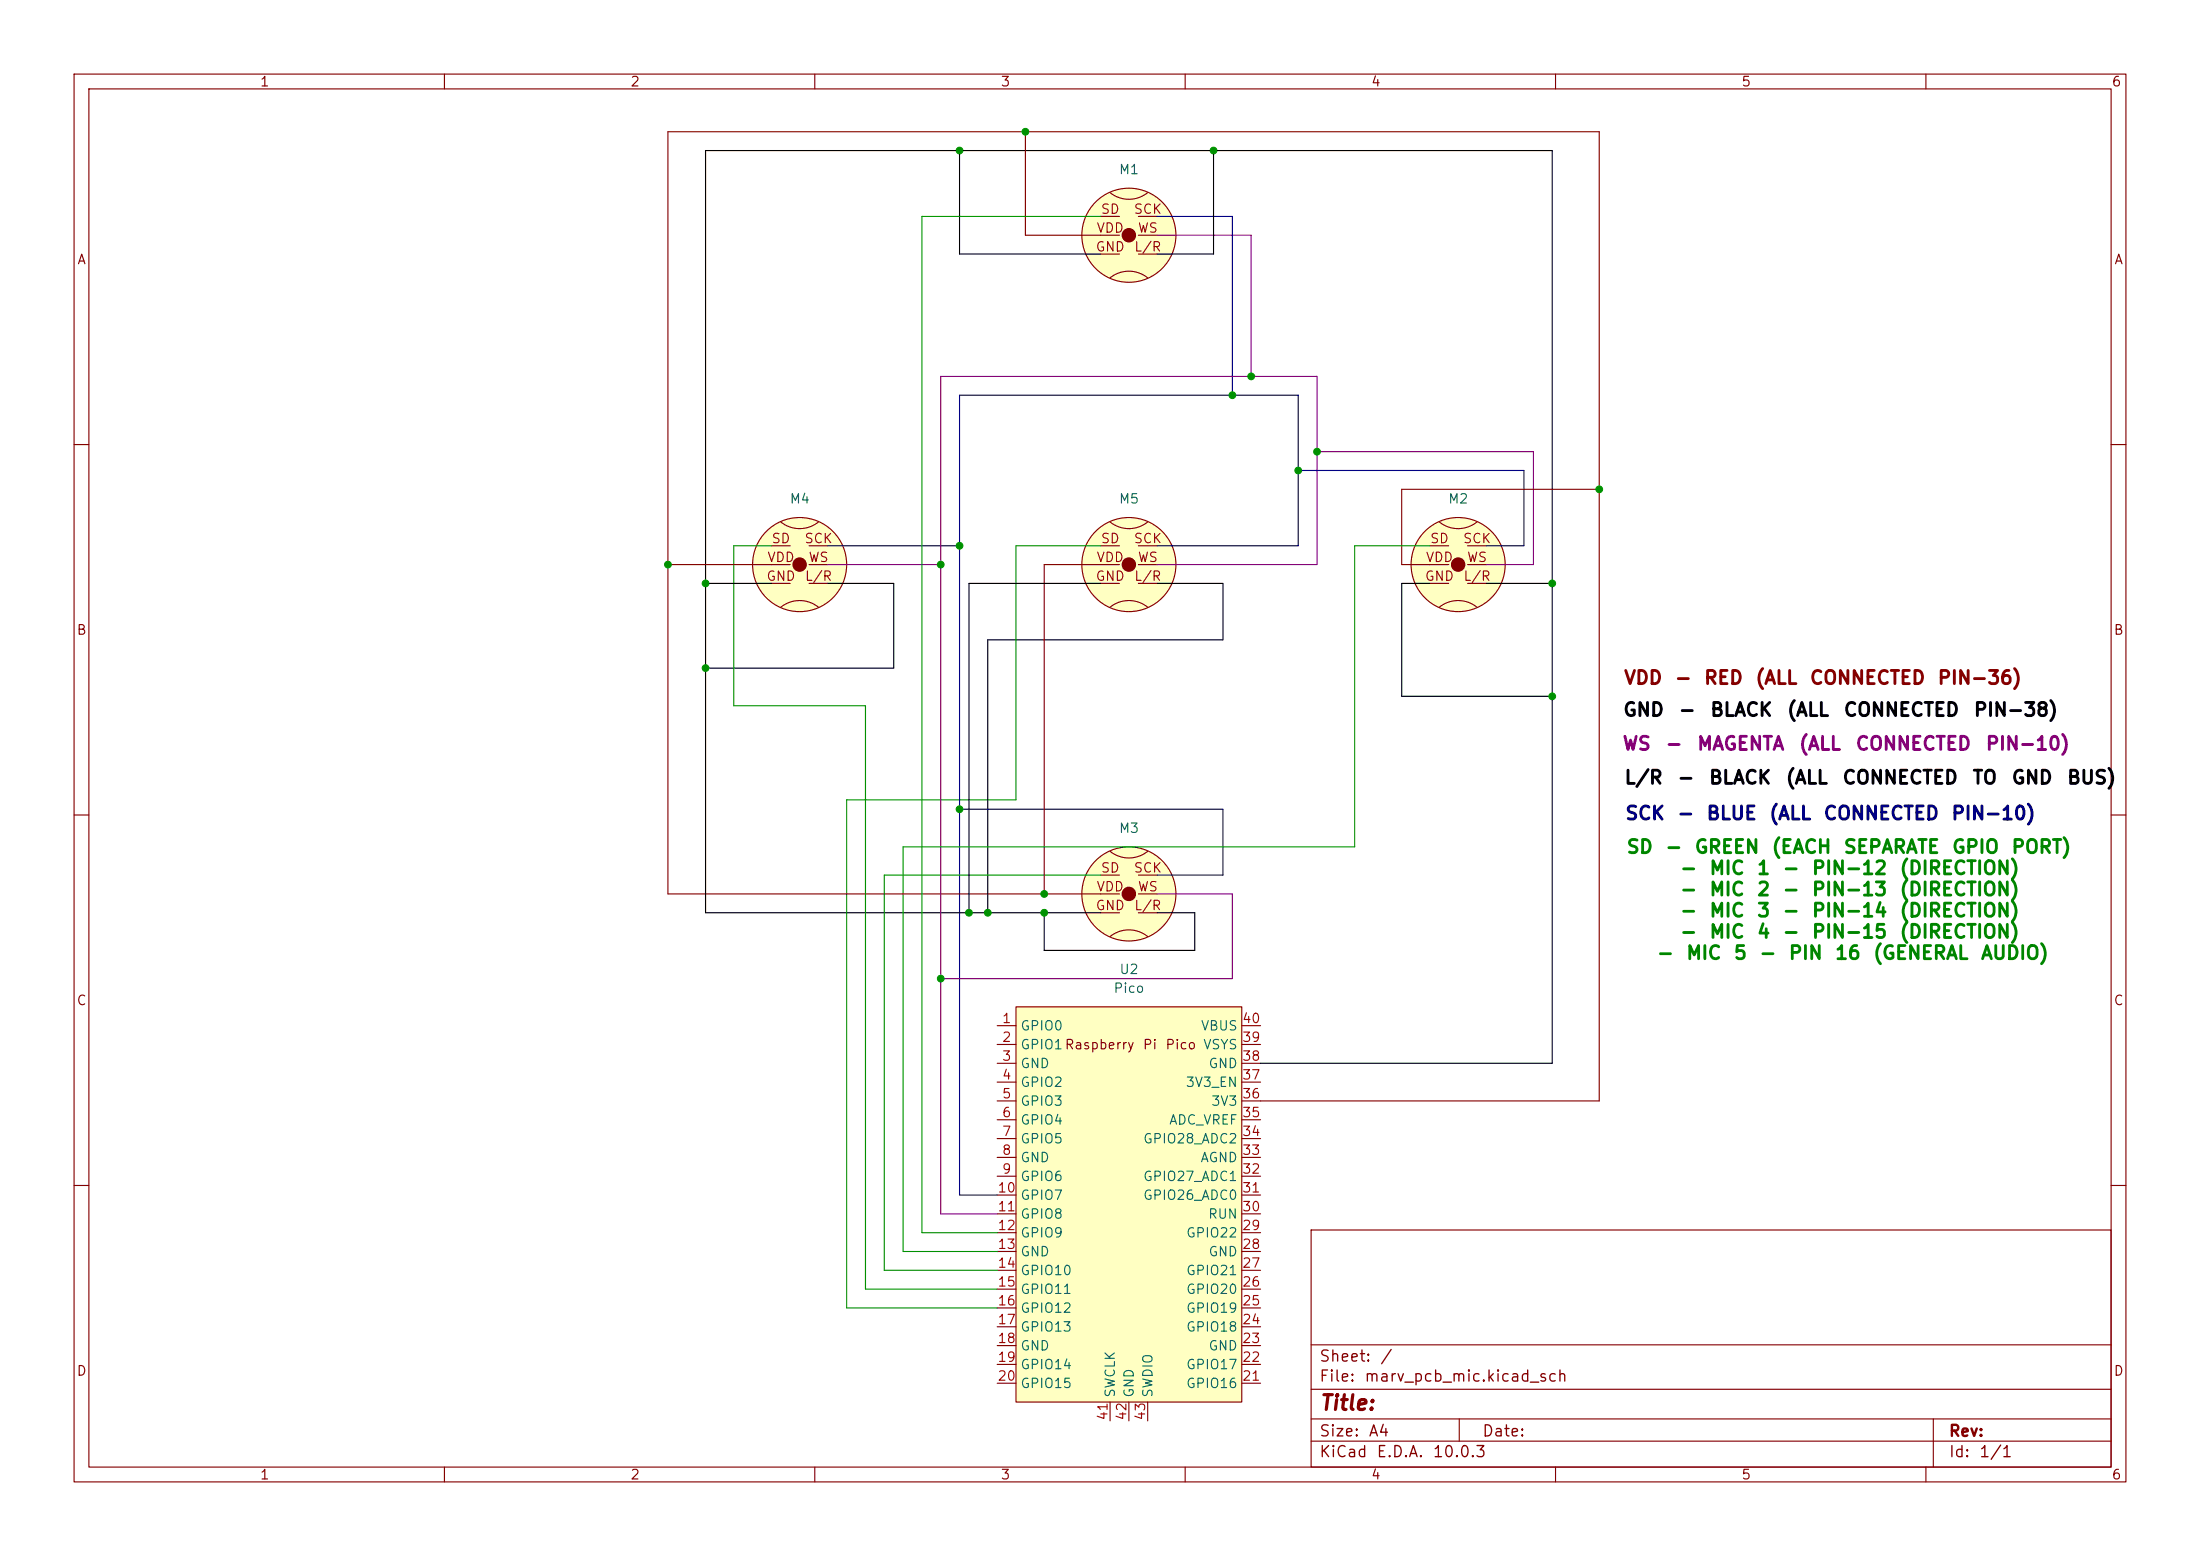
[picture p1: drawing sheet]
(kicad_sch
 (version 20260306)
 (generator "eeschema")
 (generator_version "10.0")
 (paper "A4")
 (lib_symbols
  (symbol "Device:INMP441_Microphone_I2S" (exclude_from_sim no) (in_bom yes) (on_board yes)
   (in_pos_files yes)
   (duplicate_pin_numbers_are_jumpers no)
   (property "Reference" "M" (at 8.89 3.81 90) (show_name no) (do_not_autoplace no) (effects (font (size 1.27 1.27))))
   (property "Value" "" (at 0 0 0) (show_name no) (do_not_autoplace no) (effects (font (size 1.27 1.27))))
   (property "Footprint" "" (at 0 0 0) (show_name no) (do_not_autoplace no) (hide yes) (effects (font (size 1.27 1.27))))
   (property "Datasheet" "" (at 0 0 0) (show_name no) (do_not_autoplace no) (hide yes) (effects (font (size 1.27 1.27))))
   (property "Description" "" (at 0 0 0) (show_name no) (do_not_autoplace no) (hide yes) (effects (font (size 1.27 1.27))))
   (symbol "INMP441_Microphone_I2S_1_1"
    (arc (start -1.27 9.56) (mid -3.81 8.6613) (end -6.35 9.56) (stroke (width 0) (type default)) (fill (type none)))
    (circle (center -3.81 3.81) (radius 6.35) (stroke (width 0) (type default)) (fill (type background)))
    (circle (center -3.81 3.81) (radius 0.9) (stroke (width 0) (type default)) (fill (type outline)))
    (arc (start -6.35 -1.94) (mid -3.81 -1.0413) (end -1.27 -1.94) (stroke (width 0) (type default)) (fill (type none)))
    (pin power_in line (at -7.62 1.27 0) (length 2.54) (name "" (effects (font (size 1.27 1.27)))) (number "GND" (effects (font (size 1.27 1.27)))))
    (pin input line (at 0 1.27 180) (length 2.54) (name "" (effects (font (size 1.27 1.27)))) (number "L/R" (effects (font (size 1.27 1.27)))))
    (pin bidirectional line (at 0 6.35 180) (length 2.54) (name "" (effects (font (size 1.27 1.27)))) (number "SCK" (effects (font (size 1.27 1.27)))))
    (pin bidirectional line (at -7.62 6.35 0) (length 2.54) (name "" (effects (font (size 1.27 1.27)))) (number "SD" (effects (font (size 1.27 1.27)))))
    (pin power_in line (at -7.62 3.81 0) (length 2.54) (name "" (effects (font (size 1.27 1.27)))) (number "VDD" (effects (font (size 1.27 1.27)))))
    (pin bidirectional line (at 0 3.81 180) (length 2.54) (name "" (effects (font (size 1.27 1.27)))) (number "WS" (effects (font (size 1.27 1.27))))))
   (embedded_fonts no))
  (symbol "Device:Pico" (exclude_from_sim no) (in_bom yes) (on_board yes)
   (in_pos_files yes)
   (duplicate_pin_numbers_are_jumpers no)
   (property "Reference" "U" (at -8.89 31.75 0) (show_name no) (do_not_autoplace no) (effects (font (size 1.27 1.27))))
   (property "Value" "Pico" (at 5.08 22.86 0) (show_name no) (do_not_autoplace no) (effects (font (size 1.27 1.27))))
   (property "Footprint" "RPi_Pico:RPi_Pico_SMD_TH" (at 5.08 3.81 90) (show_name no) (do_not_autoplace no) (hide yes) (effects (font (size 1.27 1.27))))
   (property "Datasheet" "" (at 0 0 0) (show_name no) (do_not_autoplace no) (hide yes) (effects (font (size 1.27 1.27))))
   (property "Description" "" (at 0 0 0) (show_name no) (do_not_autoplace no) (hide yes) (effects (font (size 1.27 1.27))))
   (symbol "Pico_0_0"
    (text "Raspberry Pi Pico" (at 5.08 25.4 0) (effects (font (size 1.27 1.27)))))
   (symbol "Pico_0_1"
    (rectangle (start -10.16 30.48) (end 20.32 -22.86) (stroke (width 0) (type default)) (fill (type background))))
   (symbol "Pico_1_1"
    (pin bidirectional line (at -12.7 27.94 0) (length 2.54) (name "GPIO0" (effects (font (size 1.27 1.27)))) (number "1" (effects (font (size 1.27 1.27)))))
    (pin bidirectional line (at -12.7 25.4 0) (length 2.54) (name "GPIO1" (effects (font (size 1.27 1.27)))) (number "2" (effects (font (size 1.27 1.27)))))
    (pin power_in line (at -12.7 22.86 0) (length 2.54) (name "GND" (effects (font (size 1.27 1.27)))) (number "3" (effects (font (size 1.27 1.27)))))
    (pin bidirectional line (at -12.7 20.32 0) (length 2.54) (name "GPIO2" (effects (font (size 1.27 1.27)))) (number "4" (effects (font (size 1.27 1.27)))))
    (pin bidirectional line (at -12.7 17.78 0) (length 2.54) (name "GPIO3" (effects (font (size 1.27 1.27)))) (number "5" (effects (font (size 1.27 1.27)))))
    (pin bidirectional line (at -12.7 15.24 0) (length 2.54) (name "GPIO4" (effects (font (size 1.27 1.27)))) (number "6" (effects (font (size 1.27 1.27)))))
    (pin bidirectional line (at -12.7 12.7 0) (length 2.54) (name "GPIO5" (effects (font (size 1.27 1.27)))) (number "7" (effects (font (size 1.27 1.27)))))
    (pin power_in line (at -12.7 10.16 0) (length 2.54) (name "GND" (effects (font (size 1.27 1.27)))) (number "8" (effects (font (size 1.27 1.27)))))
    (pin bidirectional line (at -12.7 7.62 0) (length 2.54) (name "GPIO6" (effects (font (size 1.27 1.27)))) (number "9" (effects (font (size 1.27 1.27)))))
    (pin bidirectional line (at -12.7 5.08 0) (length 2.54) (name "GPIO7" (effects (font (size 1.27 1.27)))) (number "10" (effects (font (size 1.27 1.27)))))
    (pin bidirectional line (at -12.7 2.54 0) (length 2.54) (name "GPIO8" (effects (font (size 1.27 1.27)))) (number "11" (effects (font (size 1.27 1.27)))))
    (pin bidirectional line (at -12.7 0 0) (length 2.54) (name "GPIO9" (effects (font (size 1.27 1.27)))) (number "12" (effects (font (size 1.27 1.27)))))
    (pin power_in line (at -12.7 -2.54 0) (length 2.54) (name "GND" (effects (font (size 1.27 1.27)))) (number "13" (effects (font (size 1.27 1.27)))))
    (pin bidirectional line (at -12.7 -5.08 0) (length 2.54) (name "GPIO10" (effects (font (size 1.27 1.27)))) (number "14" (effects (font (size 1.27 1.27)))))
    (pin bidirectional line (at -12.7 -7.62 0) (length 2.54) (name "GPIO11" (effects (font (size 1.27 1.27)))) (number "15" (effects (font (size 1.27 1.27)))))
    (pin bidirectional line (at -12.7 -10.16 0) (length 2.54) (name "GPIO12" (effects (font (size 1.27 1.27)))) (number "16" (effects (font (size 1.27 1.27)))))
    (pin bidirectional line (at -12.7 -12.7 0) (length 2.54) (name "GPIO13" (effects (font (size 1.27 1.27)))) (number "17" (effects (font (size 1.27 1.27)))))
    (pin power_in line (at -12.7 -15.24 0) (length 2.54) (name "GND" (effects (font (size 1.27 1.27)))) (number "18" (effects (font (size 1.27 1.27)))))
    (pin bidirectional line (at -12.7 -17.78 0) (length 2.54) (name "GPIO14" (effects (font (size 1.27 1.27)))) (number "19" (effects (font (size 1.27 1.27)))))
    (pin bidirectional line (at -12.7 -20.32 0) (length 2.54) (name "GPIO15" (effects (font (size 1.27 1.27)))) (number "20" (effects (font (size 1.27 1.27)))))
    (pin bidirectional line (at 22.86 -20.32 180) (length 2.54) (name "GPIO16" (effects (font (size 1.27 1.27)))) (number "21" (effects (font (size 1.27 1.27)))))
    (pin bidirectional line (at 22.86 -17.78 180) (length 2.54) (name "GPIO17" (effects (font (size 1.27 1.27)))) (number "22" (effects (font (size 1.27 1.27)))))
    (pin power_in line (at 22.86 -15.24 180) (length 2.54) (name "GND" (effects (font (size 1.27 1.27)))) (number "23" (effects (font (size 1.27 1.27)))))
    (pin bidirectional line (at 22.86 -12.7 180) (length 2.54) (name "GPIO18" (effects (font (size 1.27 1.27)))) (number "24" (effects (font (size 1.27 1.27)))))
    (pin bidirectional line (at 22.86 -10.16 180) (length 2.54) (name "GPIO19" (effects (font (size 1.27 1.27)))) (number "25" (effects (font (size 1.27 1.27)))))
    (pin bidirectional line (at 22.86 -7.62 180) (length 2.54) (name "GPIO20" (effects (font (size 1.27 1.27)))) (number "26" (effects (font (size 1.27 1.27)))))
    (pin bidirectional line (at 22.86 -5.08 180) (length 2.54) (name "GPIO21" (effects (font (size 1.27 1.27)))) (number "27" (effects (font (size 1.27 1.27)))))
    (pin power_in line (at 22.86 -2.54 180) (length 2.54) (name "GND" (effects (font (size 1.27 1.27)))) (number "28" (effects (font (size 1.27 1.27)))))
    (pin bidirectional line (at 22.86 0 180) (length 2.54) (name "GPIO22" (effects (font (size 1.27 1.27)))) (number "29" (effects (font (size 1.27 1.27)))))
    (pin input line (at 22.86 2.54 180) (length 2.54) (name "RUN" (effects (font (size 1.27 1.27)))) (number "30" (effects (font (size 1.27 1.27)))))
    (pin bidirectional line (at 22.86 5.08 180) (length 2.54) (name "GPIO26_ADC0" (effects (font (size 1.27 1.27)))) (number "31" (effects (font (size 1.27 1.27)))))
    (pin bidirectional line (at 22.86 7.62 180) (length 2.54) (name "GPIO27_ADC1" (effects (font (size 1.27 1.27)))) (number "32" (effects (font (size 1.27 1.27)))))
    (pin power_in line (at 22.86 10.16 180) (length 2.54) (name "AGND" (effects (font (size 1.27 1.27)))) (number "33" (effects (font (size 1.27 1.27)))))
    (pin bidirectional line (at 22.86 12.7 180) (length 2.54) (name "GPIO28_ADC2" (effects (font (size 1.27 1.27)))) (number "34" (effects (font (size 1.27 1.27)))))
    (pin power_in line (at 22.86 15.24 180) (length 2.54) (name "ADC_VREF" (effects (font (size 1.27 1.27)))) (number "35" (effects (font (size 1.27 1.27)))))
    (pin power_in line (at 22.86 17.78 180) (length 2.54) (name "3V3" (effects (font (size 1.27 1.27)))) (number "36" (effects (font (size 1.27 1.27)))))
    (pin input line (at 22.86 20.32 180) (length 2.54) (name "3V3_EN" (effects (font (size 1.27 1.27)))) (number "37" (effects (font (size 1.27 1.27)))))
    (pin bidirectional line (at 22.86 22.86 180) (length 2.54) (name "GND" (effects (font (size 1.27 1.27)))) (number "38" (effects (font (size 1.27 1.27)))))
    (pin power_in line (at 22.86 25.4 180) (length 2.54) (name "VSYS" (effects (font (size 1.27 1.27)))) (number "39" (effects (font (size 1.27 1.27)))))
    (pin power_in line (at 22.86 27.94 180) (length 2.54) (name "VBUS" (effects (font (size 1.27 1.27)))) (number "40" (effects (font (size 1.27 1.27)))))
    (pin input line (at 2.54 -25.4 90) (length 2.54) (name "SWCLK" (effects (font (size 1.27 1.27)))) (number "41" (effects (font (size 1.27 1.27)))))
    (pin power_in line (at 5.08 -25.4 90) (length 2.54) (name "GND" (effects (font (size 1.27 1.27)))) (number "42" (effects (font (size 1.27 1.27)))))
    (pin bidirectional line (at 7.62 -25.4 90) (length 2.54) (name "SWDIO" (effects (font (size 1.27 1.27)))) (number "43" (effects (font (size 1.27 1.27))))))
   (embedded_fonts no)))
 (text "SD - GREEN (EACH SEPARATE GPIO PORT)\n - MIC 1 - PIN-12 (DIRECTION)\n - MIC 2 - PIN-13 (DIRECTION)\n - MIC 3 - PIN-14 (DIRECTION)\n - MIC 4 - PIN-15 (DIRECTION)\n - MIC 5 - PIN 16 (GENERAL AUDIO)"
  (exclude_from_sim no)
  (at 248.412 121.666 0)
  (effects (font (size 1.778 1.778) (thickness 0.254)
    (bold yes) (color 0 132 0 1))))
 (text "L/R - BLACK (ALL CONNECTED TO GND BUS)"
  (exclude_from_sim no)
  (at 250.19 105.156 0)
  (effects (font (size 1.778 1.778) (thickness 0.3556)
    (bold yes) (color 0 0 0 1))))
 (text "SCK - BLUE (ALL CONNECTED PIN-10)"
  (exclude_from_sim no)
  (at 246.126 109.982 0)
  (effects (font (size 1.778 1.778) (thickness 0.254)
    (bold yes) (color 0 0 132 1))))
 (text "GND - BLACK (ALL CONNECTED PIN-38)"
  (exclude_from_sim no)
  (at 246.888 96.012 0)
  (effects (font (size 1.778 1.778) (thickness 0.3556)
    (bold yes) (color 0 0 0 1))))
 (text "WS - MAGENTA (ALL CONNECTED PIN-10)"
  (exclude_from_sim no)
  (at 247.65 100.584 0)
  (effects (font (size 1.778 1.778) (thickness 0.3556)
    (bold yes) (color 132 0 132 1))))
 (text "VDD - RED (ALL CONNECTED PIN-36)"
  (exclude_from_sim no)
  (at 245.11 91.694 0)
  (effects (font (size 1.778 1.778) (thickness 0.254)
    (bold yes) (color 132 0 0 1))))
 (junction
  (at 163.83 20.32)
  (diameter 0)
  (color 0 0 0 0))
 (junction
  (at 215.9 66.04)
  (diameter 0)
  (color 0 0 0 0))
 (junction
  (at 209.55 93.98)
  (diameter 0)
  (color 0 0 0 0))
 (junction
  (at 129.54 109.22)
  (diameter 0)
  (color 0 0 0 0))
 (junction
  (at 138.43 17.78)
  (diameter 0)
  (color 0 0 0 0))
 (junction
  (at 177.8 60.96)
  (diameter 0)
  (color 0 0 0 0))
 (junction
  (at 95.25 90.17)
  (diameter 0)
  (color 0 0 0 0))
 (junction
  (at 175.26 63.5)
  (diameter 0)
  (color 0 0 0 0))
 (junction
  (at 129.54 20.32)
  (diameter 0)
  (color 0 0 0 0))
 (junction
  (at 90.17 76.2)
  (diameter 0)
  (color 0 0 0 0))
 (junction
  (at 129.54 73.66)
  (diameter 0)
  (color 0 0 0 0))
 (junction
  (at 95.25 78.74)
  (diameter 0)
  (color 0 0 0 0))
 (junction
  (at 133.35 123.19)
  (diameter 0)
  (color 0 0 0 0))
 (junction
  (at 127 132.08)
  (diameter 0)
  (color 0 0 0 0))
 (junction
  (at 130.81 123.19)
  (diameter 0)
  (color 0 0 0 0))
 (junction
  (at 166.37 53.34)
  (diameter 0)
  (color 0 0 0 0))
 (junction
  (at 168.91 50.8)
  (diameter 0)
  (color 0 0 0 0))
 (junction
  (at 209.55 78.74)
  (diameter 0)
  (color 0 0 0 0))
 (junction
  (at 127 76.2)
  (diameter 0)
  (color 0 0 0 0))
 (junction
  (at 140.97 120.65)
  (diameter 0)
  (color 0 0 0 0))
 (junction
  (at 140.97 123.19)
  (diameter 0)
  (color 0 0 0 0))
 (wire
  (pts (xy 156.21 29.21) (xy 166.37 29.21))
  (stroke (width 0) (type default) (color 0 0 132 1)))
 (wire
  (pts (xy 124.46 166.37) (xy 134.62 166.37))
  (stroke (width 0) (type default)))
 (wire
  (pts (xy 148.59 76.2) (xy 140.97 76.2))
  (stroke (width 0) (type default) (color 132 0 0 1)))
 (wire
  (pts (xy 170.18 143.51) (xy 209.55 143.51))
  (stroke (width 0) (type default) (color 0 0 0 1)))
 (wire
  (pts (xy 189.23 66.04) (xy 215.9 66.04))
  (stroke (width 0) (type default) (color 132 0 0 1)))
 (wire
  (pts (xy 163.83 20.32) (xy 129.54 20.32))
  (stroke (width 0) (type default) (color 0 0 0 1)))
 (wire
  (pts (xy 168.91 31.75) (xy 168.91 50.8))
  (stroke (width 0) (type default) (color 132 0 132 1)))
 (wire
  (pts (xy 129.54 73.66) (xy 129.54 109.22))
  (stroke (width 0) (type default) (color 0 0 132 1)))
 (wire
  (pts (xy 140.97 76.2) (xy 140.97 120.65))
  (stroke (width 0) (type default) (color 132 0 0 1)))
 (wire
  (pts (xy 156.21 34.29) (xy 163.83 34.29))
  (stroke (width 0) (type default) (color 0 0 0 1)))
 (wire
  (pts (xy 193.04 78.74) (xy 189.23 78.74))
  (stroke (width 0) (type default) (color 0 0 0 1)))
 (wire
  (pts (xy 140.97 123.19) (xy 148.59 123.19))
  (stroke (width 0) (type default) (color 0 0 0 1)))
 (wire
  (pts (xy 99.06 73.66) (xy 99.06 95.25))
  (stroke (width 0) (type default)))
 (wire
  (pts (xy 209.55 93.98) (xy 209.55 78.74))
  (stroke (width 0) (type default) (color 0 0 0 1)))
 (wire
  (pts (xy 95.25 78.74) (xy 95.25 90.17))
  (stroke (width 0) (type default) (color 0 0 0 1)))
 (wire
  (pts (xy 116.84 173.99) (xy 134.62 173.99))
  (stroke (width 0) (type default)))
 (wire
  (pts (xy 177.8 50.8) (xy 168.91 50.8))
  (stroke (width 0) (type default) (color 132 0 132 1)))
 (wire
  (pts (xy 165.1 118.11) (xy 165.1 109.22))
  (stroke (width 0) (type default) (color 0 0 132 1)))
 (wire
  (pts (xy 177.8 50.8) (xy 177.8 60.96))
  (stroke (width 0) (type default) (color 132 0 132 1)))
 (wire
  (pts (xy 200.66 73.66) (xy 205.74 73.66))
  (stroke (width 0) (type default) (color 0 0 132 1)))
 (wire
  (pts (xy 116.84 95.25) (xy 116.84 173.99))
  (stroke (width 0) (type default)))
 (wire
  (pts (xy 129.54 20.32) (xy 95.25 20.32))
  (stroke (width 0) (type default) (color 0 0 0 1)))
 (wire
  (pts (xy 130.81 123.19) (xy 133.35 123.19))
  (stroke (width 0) (type default) (color 0 0 0 1)))
 (wire
  (pts (xy 120.65 90.17) (xy 95.25 90.17))
  (stroke (width 0) (type default) (color 0 0 0 1)))
 (wire
  (pts (xy 90.17 76.2) (xy 104.14 76.2))
  (stroke (width 0) (type default) (color 132 0 0 1)))
 (wire
  (pts (xy 215.9 66.04) (xy 215.9 17.78))
  (stroke (width 0) (type default) (color 132 0 0 1)))
 (wire
  (pts (xy 215.9 66.04) (xy 215.9 148.59))
  (stroke (width 0) (type default) (color 132 0 0 1)))
 (wire
  (pts (xy 114.3 107.95) (xy 114.3 176.53))
  (stroke (width 0) (type default)))
 (wire
  (pts (xy 165.1 109.22) (xy 129.54 109.22))
  (stroke (width 0) (type default) (color 0 0 132 1)))
 (wire
  (pts (xy 207.01 60.96) (xy 177.8 60.96))
  (stroke (width 0) (type default) (color 132 0 132 1)))
 (wire
  (pts (xy 148.59 73.66) (xy 137.16 73.66))
  (stroke (width 0) (type default)))
 (wire
  (pts (xy 189.23 93.98) (xy 209.55 93.98))
  (stroke (width 0) (type default) (color 0 0 0 1)))
 (wire
  (pts (xy 99.06 95.25) (xy 116.84 95.25))
  (stroke (width 0) (type default)))
 (wire
  (pts (xy 161.29 128.27) (xy 140.97 128.27))
  (stroke (width 0) (type default) (color 0 0 0 1)))
 (wire
  (pts (xy 200.66 76.2) (xy 207.01 76.2))
  (stroke (width 0) (type default) (color 132 0 132 1)))
 (wire
  (pts (xy 156.21 123.19) (xy 161.29 123.19))
  (stroke (width 0) (type default) (color 0 0 0 1)))
 (wire
  (pts (xy 137.16 107.95) (xy 114.3 107.95))
  (stroke (width 0) (type default)))
 (wire
  (pts (xy 156.21 31.75) (xy 168.91 31.75))
  (stroke (width 0) (type default) (color 132 0 132 1)))
 (wire
  (pts (xy 130.81 78.74) (xy 130.81 123.19))
  (stroke (width 0) (type default) (color 0 0 0 1)))
 (wire
  (pts (xy 129.54 53.34) (xy 129.54 73.66))
  (stroke (width 0) (type default) (color 0 0 132 1)))
 (wire
  (pts (xy 166.37 132.08) (xy 127 132.08))
  (stroke (width 0) (type default) (color 132 0 132 1)))
 (wire
  (pts (xy 156.21 120.65) (xy 166.37 120.65))
  (stroke (width 0) (type default) (color 132 0 132 1)))
 (wire
  (pts (xy 137.16 73.66) (xy 137.16 107.95))
  (stroke (width 0) (type default)))
 (wire
  (pts (xy 193.04 73.66) (xy 182.88 73.66))
  (stroke (width 0) (type default)))
 (wire
  (pts (xy 175.26 53.34) (xy 166.37 53.34))
  (stroke (width 0) (type default) (color 0 0 132 1)))
 (wire
  (pts (xy 111.76 73.66) (xy 129.54 73.66))
  (stroke (width 0) (type default) (color 0 0 132 1)))
 (wire
  (pts (xy 119.38 171.45) (xy 134.62 171.45))
  (stroke (width 0) (type default)))
 (wire
  (pts (xy 114.3 176.53) (xy 134.62 176.53))
  (stroke (width 0) (type default)))
 (wire
  (pts (xy 182.88 114.3) (xy 121.92 114.3))
  (stroke (width 0) (type default)))
 (wire
  (pts (xy 95.25 90.17) (xy 95.25 123.19))
  (stroke (width 0) (type default) (color 0 0 0 1)))
 (wire
  (pts (xy 124.46 29.21) (xy 124.46 166.37))
  (stroke (width 0) (type default)))
 (wire
  (pts (xy 121.92 168.91) (xy 134.62 168.91))
  (stroke (width 0) (type default)))
 (wire
  (pts (xy 127 132.08) (xy 127 163.83))
  (stroke (width 0) (type default) (color 132 0 132 1)))
 (wire
  (pts (xy 129.54 161.29) (xy 134.62 161.29))
  (stroke (width 0) (type default) (color 0 0 132 1)))
 (wire
  (pts (xy 127 163.83) (xy 134.62 163.83))
  (stroke (width 0) (type default) (color 132 0 132 1)))
 (wire
  (pts (xy 111.76 78.74) (xy 120.65 78.74))
  (stroke (width 0) (type default) (color 0 0 0 1)))
 (wire
  (pts (xy 209.55 20.32) (xy 163.83 20.32))
  (stroke (width 0) (type default) (color 0 0 0 1)))
 (wire
  (pts (xy 148.59 31.75) (xy 138.43 31.75))
  (stroke (width 0) (type default) (color 132 0 0 1)))
 (wire
  (pts (xy 170.18 148.59) (xy 215.9 148.59))
  (stroke (width 0) (type default) (color 132 0 0 1)))
 (wire
  (pts (xy 156.21 118.11) (xy 165.1 118.11))
  (stroke (width 0) (type default) (color 0 0 132 1)))
 (wire
  (pts (xy 95.25 78.74) (xy 104.14 78.74))
  (stroke (width 0) (type default) (color 0 0 0 1)))
 (wire
  (pts (xy 90.17 17.78) (xy 138.43 17.78))
  (stroke (width 0) (type default) (color 132 0 0 1)))
 (wire
  (pts (xy 140.97 128.27) (xy 140.97 123.19))
  (stroke (width 0) (type default) (color 0 0 0 1)))
 (wire
  (pts (xy 95.25 20.32) (xy 95.25 78.74))
  (stroke (width 0) (type default) (color 0 0 0 1)))
 (wire
  (pts (xy 140.97 120.65) (xy 148.59 120.65))
  (stroke (width 0) (type default) (color 132 0 0 1)))
 (wire
  (pts (xy 189.23 78.74) (xy 189.23 93.98))
  (stroke (width 0) (type default) (color 0 0 0 1)))
 (wire
  (pts (xy 207.01 76.2) (xy 207.01 60.96))
  (stroke (width 0) (type default) (color 132 0 132 1)))
 (wire
  (pts (xy 129.54 109.22) (xy 129.54 161.29))
  (stroke (width 0) (type default) (color 0 0 132 1)))
 (wire
  (pts (xy 168.91 50.8) (xy 127 50.8))
  (stroke (width 0) (type default) (color 132 0 132 1)))
 (wire
  (pts (xy 148.59 118.11) (xy 119.38 118.11))
  (stroke (width 0) (type default)))
 (wire
  (pts (xy 148.59 34.29) (xy 129.54 34.29))
  (stroke (width 0) (type default) (color 0 0 0 1)))
 (wire
  (pts (xy 175.26 63.5) (xy 205.74 63.5))
  (stroke (width 0) (type default) (color 0 0 132 1)))
 (wire
  (pts (xy 215.9 17.78) (xy 138.43 17.78))
  (stroke (width 0) (type default) (color 132 0 0 1)))
 (wire
  (pts (xy 148.59 29.21) (xy 124.46 29.21))
  (stroke (width 0) (type default)))
 (wire
  (pts (xy 182.88 73.66) (xy 182.88 114.3))
  (stroke (width 0) (type default)))
 (wire
  (pts (xy 129.54 20.32) (xy 129.54 34.29))
  (stroke (width 0) (type default) (color 0 0 0 1)))
 (wire
  (pts (xy 166.37 53.34) (xy 129.54 53.34))
  (stroke (width 0) (type default) (color 0 0 132 1)))
 (wire
  (pts (xy 133.35 86.36) (xy 133.35 123.19))
  (stroke (width 0) (type default) (color 0 0 0 1)))
 (wire
  (pts (xy 127 76.2) (xy 127 132.08))
  (stroke (width 0) (type default) (color 132 0 132 1)))
 (wire
  (pts (xy 95.25 123.19) (xy 130.81 123.19))
  (stroke (width 0) (type default) (color 0 0 0 1)))
 (wire
  (pts (xy 111.76 76.2) (xy 127 76.2))
  (stroke (width 0) (type default) (color 132 0 132 1)))
 (wire
  (pts (xy 133.35 123.19) (xy 140.97 123.19))
  (stroke (width 0) (type default) (color 0 0 0 1)))
 (wire
  (pts (xy 205.74 73.66) (xy 205.74 63.5))
  (stroke (width 0) (type default) (color 0 0 132 1)))
 (wire
  (pts (xy 119.38 118.11) (xy 119.38 171.45))
  (stroke (width 0) (type default)))
 (wire
  (pts (xy 90.17 76.2) (xy 90.17 120.65))
  (stroke (width 0) (type default) (color 132 0 0 1)))
 (wire
  (pts (xy 175.26 73.66) (xy 175.26 63.5))
  (stroke (width 0) (type default) (color 0 0 132 1)))
 (wire
  (pts (xy 193.04 76.2) (xy 189.23 76.2))
  (stroke (width 0) (type default) (color 132 0 0 1)))
 (wire
  (pts (xy 189.23 76.2) (xy 189.23 66.04))
  (stroke (width 0) (type default) (color 132 0 0 1)))
 (wire
  (pts (xy 121.92 114.3) (xy 121.92 168.91))
  (stroke (width 0) (type default)))
 (wire
  (pts (xy 120.65 78.74) (xy 120.65 90.17))
  (stroke (width 0) (type default) (color 0 0 0 1)))
 (wire
  (pts (xy 200.66 78.74) (xy 209.55 78.74))
  (stroke (width 0) (type default) (color 0 0 0 1)))
 (wire
  (pts (xy 161.29 123.19) (xy 161.29 128.27))
  (stroke (width 0) (type default) (color 0 0 0 1)))
 (wire
  (pts (xy 177.8 60.96) (xy 177.8 76.2))
  (stroke (width 0) (type default) (color 132 0 132 1)))
 (wire
  (pts (xy 90.17 17.78) (xy 90.17 76.2))
  (stroke (width 0) (type default) (color 132 0 0 1)))
 (wire
  (pts (xy 138.43 31.75) (xy 138.43 17.78))
  (stroke (width 0) (type default) (color 132 0 0 1)))
 (wire
  (pts (xy 165.1 78.74) (xy 165.1 86.36))
  (stroke (width 0) (type default) (color 0 0 0 1)))
 (wire
  (pts (xy 209.55 143.51) (xy 209.55 93.98))
  (stroke (width 0) (type default) (color 0 0 0 1)))
 (wire
  (pts (xy 156.21 76.2) (xy 177.8 76.2))
  (stroke (width 0) (type default) (color 132 0 132 1)))
 (wire
  (pts (xy 175.26 63.5) (xy 175.26 53.34))
  (stroke (width 0) (type default) (color 0 0 132 1)))
 (wire
  (pts (xy 156.21 78.74) (xy 165.1 78.74))
  (stroke (width 0) (type default) (color 0 0 0 1)))
 (wire
  (pts (xy 165.1 86.36) (xy 133.35 86.36))
  (stroke (width 0) (type default) (color 0 0 0 1)))
 (wire
  (pts (xy 90.17 120.65) (xy 140.97 120.65))
  (stroke (width 0) (type default) (color 132 0 0 1)))
 (wire
  (pts (xy 127 50.8) (xy 127 76.2))
  (stroke (width 0) (type default) (color 132 0 132 1)))
 (wire
  (pts (xy 209.55 78.74) (xy 209.55 20.32))
  (stroke (width 0) (type default) (color 0 0 0 1)))
 (wire
  (pts (xy 163.83 20.32) (xy 163.83 34.29))
  (stroke (width 0) (type default) (color 0 0 0 1)))
 (wire
  (pts (xy 166.37 29.21) (xy 166.37 53.34))
  (stroke (width 0) (type default) (color 0 0 132 1)))
 (wire
  (pts (xy 156.21 73.66) (xy 175.26 73.66))
  (stroke (width 0) (type default) (color 0 0 132 1)))
 (wire
  (pts (xy 148.59 78.74) (xy 130.81 78.74))
  (stroke (width 0) (type default) (color 0 0 0 1)))
 (wire
  (pts (xy 104.14 73.66) (xy 99.06 73.66))
  (stroke (width 0) (type default)))
 (wire
  (pts (xy 166.37 120.65) (xy 166.37 132.08))
  (stroke (width 0) (type default) (color 132 0 132 1)))
 (symbol
  (lib_id "Device:INMP441_Microphone_I2S")
  (at 156.21 35.56 0)
  (unit 1)
  (body_style 1)
  (exclude_from_sim no)
  (in_bom yes)
  (on_board yes)
  (in_pos_files yes)
  (dnp no)
  (fields_autoplaced yes)
  (property "Reference" "M1" (at 152.4 22.86 0) (show_name no) (do_not_autoplace no) (effects (font (size 1.27 1.27))))
  (property "Value" "" (at 156.21 35.56 0) (show_name no) (do_not_autoplace no) (effects (font (size 1.27 1.27))))
  (property "Footprint" "" (at 156.21 35.56 0) (hide yes) (show_name no) (do_not_autoplace no) (effects (font (size 1.27 1.27))))
  (property "Datasheet" "" (at 156.21 35.56 0) (hide yes) (show_name no) (do_not_autoplace no) (effects (font (size 1.27 1.27))))
  (property "Description" "" (at 156.21 35.56 0) (hide yes) (show_name no) (do_not_autoplace no) (effects (font (size 1.27 1.27))))
  (pin "GND")
  (pin "SCK")
  (pin "VDD")
  (pin "L/R")
  (pin "SD")
  (pin "WS"))
 (symbol
  (lib_id "Device:INMP441_Microphone_I2S")
  (at 156.21 80.01 0)
  (unit 1)
  (body_style 1)
  (exclude_from_sim no)
  (in_bom yes)
  (on_board yes)
  (in_pos_files yes)
  (dnp no)
  (fields_autoplaced yes)
  (property "Reference" "M5" (at 152.4 67.31 0) (show_name no) (do_not_autoplace no) (effects (font (size 1.27 1.27))))
  (property "Value" "" (at 156.21 80.01 0) (show_name no) (do_not_autoplace no) (effects (font (size 1.27 1.27))))
  (property "Footprint" "" (at 156.21 80.01 0) (hide yes) (show_name no) (do_not_autoplace no) (effects (font (size 1.27 1.27))))
  (property "Datasheet" "" (at 156.21 80.01 0) (hide yes) (show_name no) (do_not_autoplace no) (effects (font (size 1.27 1.27))))
  (property "Description" "" (at 156.21 80.01 0) (hide yes) (show_name no) (do_not_autoplace no) (effects (font (size 1.27 1.27))))
  (pin "GND")
  (pin "SCK")
  (pin "VDD")
  (pin "L/R")
  (pin "SD")
  (pin "WS"))
 (symbol
  (lib_id "Device:INMP441_Microphone_I2S")
  (at 200.66 80.01 0)
  (unit 1)
  (body_style 1)
  (exclude_from_sim no)
  (in_bom yes)
  (on_board yes)
  (in_pos_files yes)
  (dnp no)
  (fields_autoplaced yes)
  (property "Reference" "M2" (at 196.85 67.31 0) (show_name no) (do_not_autoplace no) (effects (font (size 1.27 1.27))))
  (property "Value" "" (at 200.66 80.01 0) (show_name no) (do_not_autoplace no) (effects (font (size 1.27 1.27))))
  (property "Footprint" "" (at 200.66 80.01 0) (hide yes) (show_name no) (do_not_autoplace no) (effects (font (size 1.27 1.27))))
  (property "Datasheet" "" (at 200.66 80.01 0) (hide yes) (show_name no) (do_not_autoplace no) (effects (font (size 1.27 1.27))))
  (property "Description" "" (at 200.66 80.01 0) (hide yes) (show_name no) (do_not_autoplace no) (effects (font (size 1.27 1.27))))
  (pin "GND")
  (pin "SCK")
  (pin "VDD")
  (pin "L/R")
  (pin "SD")
  (pin "WS"))
 (symbol
  (lib_id "Device:INMP441_Microphone_I2S")
  (at 111.76 80.01 0)
  (unit 1)
  (body_style 1)
  (exclude_from_sim no)
  (in_bom yes)
  (on_board yes)
  (in_pos_files yes)
  (dnp no)
  (fields_autoplaced yes)
  (property "Reference" "M4" (at 107.95 67.31 0) (show_name no) (do_not_autoplace no) (effects (font (size 1.27 1.27))))
  (property "Value" "" (at 111.76 80.01 0) (show_name no) (do_not_autoplace no) (effects (font (size 1.27 1.27))))
  (property "Footprint" "" (at 111.76 80.01 0) (hide yes) (show_name no) (do_not_autoplace no) (effects (font (size 1.27 1.27))))
  (property "Datasheet" "" (at 111.76 80.01 0) (hide yes) (show_name no) (do_not_autoplace no) (effects (font (size 1.27 1.27))))
  (property "Description" "" (at 111.76 80.01 0) (hide yes) (show_name no) (do_not_autoplace no) (effects (font (size 1.27 1.27))))
  (pin "GND")
  (pin "SCK")
  (pin "VDD")
  (pin "L/R")
  (pin "SD")
  (pin "WS"))
 (symbol
  (lib_id "Device:INMP441_Microphone_I2S")
  (at 156.21 124.46 0)
  (unit 1)
  (body_style 1)
  (exclude_from_sim no)
  (in_bom yes)
  (on_board yes)
  (in_pos_files yes)
  (dnp no)
  (fields_autoplaced yes)
  (property "Reference" "M3" (at 152.4 111.76 0) (show_name no) (do_not_autoplace no) (effects (font (size 1.27 1.27))))
  (property "Value" "" (at 156.21 124.46 0) (show_name no) (do_not_autoplace no) (effects (font (size 1.27 1.27))))
  (property "Footprint" "" (at 156.21 124.46 0) (hide yes) (show_name no) (do_not_autoplace no) (effects (font (size 1.27 1.27))))
  (property "Datasheet" "" (at 156.21 124.46 0) (hide yes) (show_name no) (do_not_autoplace no) (effects (font (size 1.27 1.27))))
  (property "Description" "" (at 156.21 124.46 0) (hide yes) (show_name no) (do_not_autoplace no) (effects (font (size 1.27 1.27))))
  (pin "GND")
  (pin "SCK")
  (pin "VDD")
  (pin "L/R")
  (pin "SD")
  (pin "WS"))
 (symbol
  (lib_id "Device:Pico")
  (at 147.32 166.37 0)
  (unit 1)
  (body_style 1)
  (exclude_from_sim no)
  (in_bom yes)
  (on_board yes)
  (in_pos_files yes)
  (dnp no)
  (fields_autoplaced yes)
  (property "Reference" "U2" (at 152.4 130.81 0) (show_name no) (do_not_autoplace no) (effects (font (size 1.27 1.27))))
  (property "Value" "Pico" (at 152.4 133.35 0) (show_name no) (do_not_autoplace no) (effects (font (size 1.27 1.27))))
  (property "Footprint" "Module:RaspberryPi_Pico_Common_Unspecified" (at 152.4 162.56 90) (hide yes) (show_name no) (do_not_autoplace no) (effects (font (size 1.27 1.27))))
  (property "Datasheet" "" (at 147.32 166.37 0) (hide yes) (show_name no) (do_not_autoplace no) (effects (font (size 1.27 1.27))))
  (property "Description" "" (at 147.32 166.37 0) (hide yes) (show_name no) (do_not_autoplace no) (effects (font (size 1.27 1.27))))
  (pin "43")
  (pin "41")
  (pin "42")
  (pin "21")
  (pin "6")
  (pin "9")
  (pin "12")
  (pin "13")
  (pin "2")
  (pin "15")
  (pin "16")
  (pin "17")
  (pin "19")
  (pin "8")
  (pin "1")
  (pin "7")
  (pin "3")
  (pin "5")
  (pin "10")
  (pin "20")
  (pin "4")
  (pin "14")
  (pin "11")
  (pin "18")
  (pin "22")
  (pin "23")
  (pin "24")
  (pin "25")
  (pin "26")
  (pin "27")
  (pin "28")
  (pin "29")
  (pin "32")
  (pin "35")
  (pin "30")
  (pin "38")
  (pin "39")
  (pin "34")
  (pin "36")
  (pin "33")
  (pin "40")
  (pin "31")
  (pin "37"))
 (sheet_instances
  (path ""
   (page "1")))
 (embedded_fonts no))
